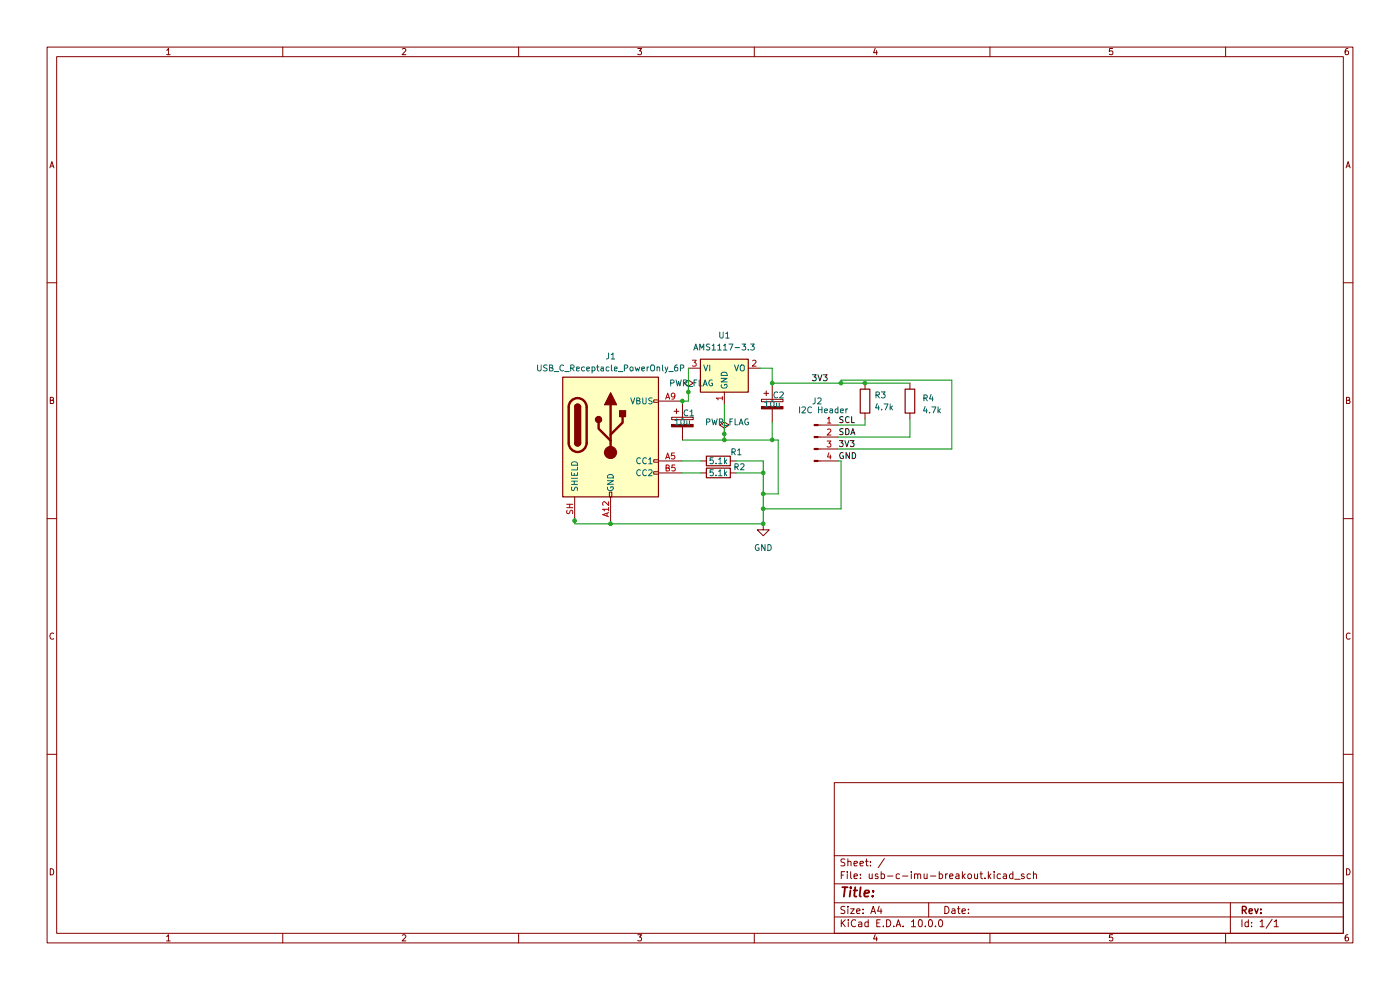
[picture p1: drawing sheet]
(kicad_sch
 (version 20260306)
 (generator "eeschema")
 (generator_version "10.0")
 (paper "A4")
 (lib_symbols
  (symbol "Connector:Conn_01x04_Pin"
   (pin_names
    (offset 1.016) (hide yes)) (exclude_from_sim no) (in_bom yes) (on_board yes)
   (in_pos_files yes)
   (duplicate_pin_numbers_are_jumpers no)
   (property "Reference" "J" (at 0 5.08 0) (show_name no) (do_not_autoplace no) (effects (font (size 1.27 1.27))))
   (property "Value" "Conn_01x04_Pin" (at 0 -7.62 0) (show_name no) (do_not_autoplace no) (effects (font (size 1.27 1.27))))
   (property "Footprint" "" (at 0 0 0) (show_name no) (do_not_autoplace no) (hide yes) (effects (font (size 1.27 1.27))))
   (property "Datasheet" "" (at 0 0 0) (show_name no) (do_not_autoplace no) (hide yes) (effects (font (size 1.27 1.27))))
   (property "Description" "Generic connector, single row, 01x04, script generated" (at 0 0 0) (show_name no) (do_not_autoplace no) (hide yes) (effects (font (size 1.27 1.27))))
   (property "ki_locked" "" (at 0 0 0) (show_name no) (do_not_autoplace no) (effects (font (size 1.27 1.27))))
   (symbol "Conn_01x04_Pin_1_1"
    (rectangle (start 0.8636 2.667) (end 0 2.413) (stroke (width 0.1524) (type default)) (fill (type outline)))
    (rectangle (start 0.8636 0.127) (end 0 -0.127) (stroke (width 0.1524) (type default)) (fill (type outline)))
    (rectangle (start 0.8636 -2.413) (end 0 -2.667) (stroke (width 0.1524) (type default)) (fill (type outline)))
    (rectangle (start 0.8636 -4.953) (end 0 -5.207) (stroke (width 0.1524) (type default)) (fill (type outline)))
    (polyline (pts (xy 1.27 2.54) (xy 0.8636 2.54)) (stroke (width 0.1524) (type default)) (fill (type none)))
    (polyline (pts (xy 1.27 0) (xy 0.8636 0)) (stroke (width 0.1524) (type default)) (fill (type none)))
    (polyline (pts (xy 1.27 -2.54) (xy 0.8636 -2.54)) (stroke (width 0.1524) (type default)) (fill (type none)))
    (polyline (pts (xy 1.27 -5.08) (xy 0.8636 -5.08)) (stroke (width 0.1524) (type default)) (fill (type none)))
    (pin passive line (at 5.08 2.54 180) (length 3.81) (name "Pin_1" (effects (font (size 1.27 1.27)))) (number "1" (effects (font (size 1.27 1.27)))))
    (pin passive line (at 5.08 0 180) (length 3.81) (name "Pin_2" (effects (font (size 1.27 1.27)))) (number "2" (effects (font (size 1.27 1.27)))))
    (pin passive line (at 5.08 -2.54 180) (length 3.81) (name "Pin_3" (effects (font (size 1.27 1.27)))) (number "3" (effects (font (size 1.27 1.27)))))
    (pin passive line (at 5.08 -5.08 180) (length 3.81) (name "Pin_4" (effects (font (size 1.27 1.27)))) (number "4" (effects (font (size 1.27 1.27))))))
   (embedded_fonts no))
  (symbol "Connector:USB_C_Receptacle_PowerOnly_6P"
   (pin_names
    (offset 1.016)) (exclude_from_sim no) (in_bom yes) (on_board yes)
   (in_pos_files yes)
   (duplicate_pin_numbers_are_jumpers no)
   (property "Reference" "J" (at 0 16.51 0) (show_name no) (do_not_autoplace no) (effects (font (size 1.27 1.27)) (justify bottom)))
   (property "Value" "USB_C_Receptacle_PowerOnly_6P" (at 0 13.97 0) (show_name no) (do_not_autoplace no) (effects (font (size 1.27 1.27)) (justify bottom)))
   (property "Footprint" "" (at 3.81 2.54 0) (show_name no) (do_not_autoplace no) (hide yes) (effects (font (size 1.27 1.27))))
   (property "Datasheet" "https://www.usb.org/sites/default/files/documents/usb_type-c.zip" (at 0 0 0) (show_name no) (do_not_autoplace no) (hide yes) (effects (font (size 1.27 1.27))))
   (property "Description" "USB Power-Only 6P Type-C Receptacle connector" (at 0 0 0) (show_name no) (do_not_autoplace no) (hide yes) (effects (font (size 1.27 1.27))))
   (symbol "USB_C_Receptacle_PowerOnly_6P_0_0"
    (rectangle (start -0.254 -12.7) (end 0.254 -11.684) (stroke (width 0) (type default)) (fill (type none)))
    (rectangle (start 10.16 7.874) (end 9.144 7.366) (stroke (width 0) (type default)) (fill (type none)))
    (rectangle (start 10.16 -4.826) (end 9.144 -5.334) (stroke (width 0) (type default)) (fill (type none)))
    (rectangle (start 10.16 -7.366) (end 9.144 -7.874) (stroke (width 0) (type default)) (fill (type none))))
   (symbol "USB_C_Receptacle_PowerOnly_6P_0_1"
    (rectangle (start -10.16 12.7) (end 10.16 -12.7) (stroke (width 0.254) (type default)) (fill (type background)))
    (polyline (pts (xy -8.89 -1.27) (xy -8.89 6.35)) (stroke (width 0.508) (type default)) (fill (type none)))
    (rectangle (start -7.62 -1.27) (end -6.35 6.35) (stroke (width 0.254) (type default)) (fill (type outline)))
    (arc (start -7.62 6.35) (mid -6.985 6.9823) (end -6.35 6.35) (stroke (width 0.254) (type default)) (fill (type none)))
    (arc (start -7.62 6.35) (mid -6.985 6.9823) (end -6.35 6.35) (stroke (width 0.254) (type default)) (fill (type outline)))
    (arc (start -8.89 6.35) (mid -6.985 8.2467) (end -5.08 6.35) (stroke (width 0.508) (type default)) (fill (type none)))
    (arc (start -5.08 -1.27) (mid -6.985 -3.1667) (end -8.89 -1.27) (stroke (width 0.508) (type default)) (fill (type none)))
    (arc (start -6.35 -1.27) (mid -6.985 -1.9023) (end -7.62 -1.27) (stroke (width 0.254) (type default)) (fill (type none)))
    (arc (start -6.35 -1.27) (mid -6.985 -1.9023) (end -7.62 -1.27) (stroke (width 0.254) (type default)) (fill (type outline)))
    (polyline (pts (xy -5.08 6.35) (xy -5.08 -1.27)) (stroke (width 0.508) (type default)) (fill (type none)))
    (circle (center -2.54 3.683) (radius 0.635) (stroke (width 0.254) (type default)) (fill (type outline)))
    (polyline (pts (xy -1.27 6.858) (xy 0 9.398) (xy 1.27 6.858) (xy -1.27 6.858)) (stroke (width 0.254) (type default)) (fill (type outline)))
    (polyline (pts (xy 0 0.508) (xy 2.54 3.048) (xy 2.54 4.318)) (stroke (width 0.508) (type default)) (fill (type none)))
    (polyline (pts (xy 0 -0.762) (xy -2.54 1.778) (xy -2.54 3.048)) (stroke (width 0.508) (type default)) (fill (type none)))
    (polyline (pts (xy 0 -3.302) (xy 0 6.858)) (stroke (width 0.508) (type default)) (fill (type none)))
    (circle (center 0 -3.302) (radius 1.27) (stroke (width 0) (type default)) (fill (type outline)))
    (rectangle (start 1.905 4.318) (end 3.175 5.588) (stroke (width 0.254) (type default)) (fill (type outline))))
   (symbol "USB_C_Receptacle_PowerOnly_6P_1_1"
    (pin bidirectional line (at 15.24 -5.08 180) (length 5.08) (name "CC1" (effects (font (size 1.27 1.27)))) (number "A5" (effects (font (size 1.27 1.27)))))
    (pin passive line (at 15.24 7.62 180) (length 5.08) (name "VBUS" (effects (font (size 1.27 1.27)))) (number "A9" (effects (font (size 1.27 1.27)))))
    (pin passive line (at 0 -17.78 90) (length 5.08) (name "GND" (effects (font (size 1.27 1.27)))) (number "A12" (effects (font (size 1.27 1.27)))))
    (pin bidirectional line (at 15.24 -7.62 180) (length 5.08) (name "CC2" (effects (font (size 1.27 1.27)))) (number "B5" (effects (font (size 1.27 1.27)))))
    (pin passive line (at 15.24 7.62 180) (length 5.08) (hide yes) (name "VBUS" (effects (font (size 1.27 1.27)))) (number "B9" (effects (font (size 1.27 1.27)))))
    (pin passive line (at 0 -17.78 90) (length 5.08) (hide yes) (name "GND" (effects (font (size 1.27 1.27)))) (number "B12" (effects (font (size 1.27 1.27)))))
    (pin passive line (at -7.62 -17.78 90) (length 5.08) (name "SHIELD" (effects (font (size 1.27 1.27)))) (number "SH" (effects (font (size 1.27 1.27))))))
   (embedded_fonts no))
  (symbol "Device:C_Polarized"
   (pin_numbers (hide yes))
   (pin_names
    (offset 0.254)) (exclude_from_sim no) (in_bom yes) (on_board yes)
   (in_pos_files yes)
   (duplicate_pin_numbers_are_jumpers no)
   (property "Reference" "C" (at 0.635 2.54 0) (show_name no) (do_not_autoplace no) (effects (font (size 1.27 1.27)) (justify left)))
   (property "Value" "C_Polarized" (at 0.635 -2.54 0) (show_name no) (do_not_autoplace no) (effects (font (size 1.27 1.27)) (justify left)))
   (property "Footprint" "" (at 0.9652 -3.81 0) (show_name no) (do_not_autoplace no) (hide yes) (effects (font (size 1.27 1.27))))
   (property "Datasheet" "" (at 0 0 0) (show_name no) (do_not_autoplace no) (hide yes) (effects (font (size 1.27 1.27))))
   (property "Description" "Polarized capacitor" (at 0 0 0) (show_name no) (do_not_autoplace no) (hide yes) (effects (font (size 1.27 1.27))))
   (symbol "C_Polarized_0_1"
    (rectangle (start -2.286 0.508) (end 2.286 1.016) (stroke (width 0) (type default)) (fill (type none)))
    (polyline (pts (xy -1.778 2.286) (xy -0.762 2.286)) (stroke (width 0) (type default)) (fill (type none)))
    (polyline (pts (xy -1.27 2.794) (xy -1.27 1.778)) (stroke (width 0) (type default)) (fill (type none)))
    (rectangle (start 2.286 -0.508) (end -2.286 -1.016) (stroke (width 0) (type default)) (fill (type outline))))
   (symbol "C_Polarized_1_1"
    (pin passive line (at 0 3.81 270) (length 2.794) (name "" (effects (font (size 1.27 1.27)))) (number "1" (effects (font (size 1.27 1.27)))))
    (pin passive line (at 0 -3.81 90) (length 2.794) (name "" (effects (font (size 1.27 1.27)))) (number "2" (effects (font (size 1.27 1.27))))))
   (embedded_fonts no))
  (symbol "Device:R"
   (pin_numbers (hide yes))
   (pin_names
    (offset 0)) (exclude_from_sim no) (in_bom yes) (on_board yes)
   (in_pos_files yes)
   (duplicate_pin_numbers_are_jumpers no)
   (property "Reference" "R" (at 2.032 0 90) (show_name no) (do_not_autoplace no) (effects (font (size 1.27 1.27))))
   (property "Value" "R" (at 0 0 90) (show_name no) (do_not_autoplace no) (effects (font (size 1.27 1.27))))
   (property "Footprint" "" (at -1.778 0 90) (show_name no) (do_not_autoplace no) (hide yes) (effects (font (size 1.27 1.27))))
   (property "Datasheet" "" (at 0 0 0) (show_name no) (do_not_autoplace no) (hide yes) (effects (font (size 1.27 1.27))))
   (property "Description" "Resistor" (at 0 0 0) (show_name no) (do_not_autoplace no) (hide yes) (effects (font (size 1.27 1.27))))
   (symbol "R_0_1"
    (rectangle (start -1.016 -2.54) (end 1.016 2.54) (stroke (width 0.254) (type default)) (fill (type none))))
   (symbol "R_1_1"
    (pin passive line (at 0 3.81 270) (length 1.27) (name "" (effects (font (size 1.27 1.27)))) (number "1" (effects (font (size 1.27 1.27)))))
    (pin passive line (at 0 -3.81 90) (length 1.27) (name "" (effects (font (size 1.27 1.27)))) (number "2" (effects (font (size 1.27 1.27))))))
   (embedded_fonts no))
  (symbol "Regulator_Linear:AMS1117-3.3" (exclude_from_sim no) (in_bom yes) (on_board yes)
   (in_pos_files yes)
   (duplicate_pin_numbers_are_jumpers no)
   (property "Reference" "U" (at -3.81 3.175 0) (show_name no) (do_not_autoplace no) (effects (font (size 1.27 1.27))))
   (property "Value" "AMS1117-3.3" (at 0 3.175 0) (show_name no) (do_not_autoplace no) (effects (font (size 1.27 1.27)) (justify left)))
   (property "Footprint" "Package_TO_SOT_SMD:SOT-223-3_TabPin2" (at 0 5.08 0) (show_name no) (do_not_autoplace no) (hide yes) (effects (font (size 1.27 1.27))))
   (property "Datasheet" "http://www.advanced-monolithic.com/pdf/ds1117.pdf" (at 2.54 -6.35 0) (show_name no) (do_not_autoplace no) (hide yes) (effects (font (size 1.27 1.27))))
   (property "Description" "1A Low Dropout regulator, positive, 3.3V fixed output, SOT-223" (at 0 0 0) (show_name no) (do_not_autoplace no) (hide yes) (effects (font (size 1.27 1.27))))
   (symbol "AMS1117-3.3_0_1"
    (rectangle (start -5.08 -5.08) (end 5.08 1.905) (stroke (width 0.254) (type default)) (fill (type background))))
   (symbol "AMS1117-3.3_1_1"
    (pin power_in line (at 0 -7.62 90) (length 2.54) (name "GND" (effects (font (size 1.27 1.27)))) (number "1" (effects (font (size 1.27 1.27)))))
    (pin power_out line (at 7.62 0 180) (length 2.54) (name "VO" (effects (font (size 1.27 1.27)))) (number "2" (effects (font (size 1.27 1.27)))))
    (pin power_in line (at -7.62 0 0) (length 2.54) (name "VI" (effects (font (size 1.27 1.27)))) (number "3" (effects (font (size 1.27 1.27))))))
   (embedded_fonts no))
  (symbol "power:GND"
   (power global)
   (pin_numbers (hide yes))
   (pin_names
    (offset 0) (hide yes)) (exclude_from_sim no) (in_bom yes) (on_board yes)
   (in_pos_files yes)
   (duplicate_pin_numbers_are_jumpers no)
   (property "Reference" "#PWR" (at 0 -6.35 0) (show_name no) (do_not_autoplace no) (hide yes) (effects (font (size 1.27 1.27))))
   (property "Value" "GND" (at 0 -3.81 0) (show_name no) (do_not_autoplace no) (effects (font (size 1.27 1.27))))
   (property "Footprint" "" (at 0 0 0) (show_name no) (do_not_autoplace no) (hide yes) (effects (font (size 1.27 1.27))))
   (property "Datasheet" "" (at 0 0 0) (show_name no) (do_not_autoplace no) (hide yes) (effects (font (size 1.27 1.27))))
   (property "Description" "Power symbol creates a global label with name \"GND\" , ground" (at 0 0 0) (show_name no) (do_not_autoplace no) (hide yes) (effects (font (size 1.27 1.27))))
   (symbol "GND_0_1"
    (polyline (pts (xy 0 0) (xy 0 -1.27) (xy 1.27 -1.27) (xy 0 -2.54) (xy -1.27 -1.27) (xy 0 -1.27)) (stroke (width 0) (type default)) (fill (type none))))
   (symbol "GND_1_1"
    (pin power_in line (at 0 0 270) (length 0) (name "" (effects (font (size 1.27 1.27)))) (number "1" (effects (font (size 1.27 1.27))))))
   (embedded_fonts no))
  (symbol "power:PWR_FLAG"
   (power global)
   (pin_numbers (hide yes))
   (pin_names
    (offset 0) (hide yes)) (exclude_from_sim no) (in_bom yes) (on_board yes)
   (in_pos_files yes)
   (duplicate_pin_numbers_are_jumpers no)
   (property "Reference" "#FLG" (at 0 1.905 0) (show_name no) (do_not_autoplace no) (hide yes) (effects (font (size 1.27 1.27))))
   (property "Value" "PWR_FLAG" (at 0 3.81 0) (show_name no) (do_not_autoplace no) (effects (font (size 1.27 1.27))))
   (property "Footprint" "" (at 0 0 0) (show_name no) (do_not_autoplace no) (hide yes) (effects (font (size 1.27 1.27))))
   (property "Datasheet" "" (at 0 0 0) (show_name no) (do_not_autoplace no) (hide yes) (effects (font (size 1.27 1.27))))
   (property "Description" "Special symbol for telling ERC where power comes from" (at 0 0 0) (show_name no) (do_not_autoplace no) (hide yes) (effects (font (size 1.27 1.27))))
   (symbol "PWR_FLAG_0_0"
    (pin power_out line (at 0 0 90) (length 0) (name "" (effects (font (size 1.27 1.27)))) (number "1" (effects (font (size 1.27 1.27))))))
   (symbol "PWR_FLAG_0_1"
    (polyline (pts (xy 0 0) (xy 0 1.27) (xy -1.016 1.905) (xy 0 2.54) (xy 1.016 1.905) (xy 0 1.27)) (stroke (width 0) (type default)) (fill (type none))))
   (embedded_fonts no)))
 (junction
  (at 161.925 100.33)
  (diameter 0)
  (color 0 0 0 0))
 (junction
  (at 163.83 81.28)
  (diameter 0)
  (color 0 0 0 0))
 (junction
  (at 129.54 111.125)
  (diameter 0)
  (color 0 0 0 0))
 (junction
  (at 153.67 93.345)
  (diameter 0)
  (color 0 0 0 0))
 (junction
  (at 183.515 81.28)
  (diameter 0)
  (color 0 0 0 0))
 (junction
  (at 161.925 111.125)
  (diameter 0)
  (color 0 0 0 0))
 (junction
  (at 161.925 104.775)
  (diameter 0)
  (color 0 0 0 0))
 (junction
  (at 121.92 110.49)
  (diameter 0)
  (color 0 0 0 0))
 (junction
  (at 163.83 93.345)
  (diameter 0)
  (color 0 0 0 0))
 (junction
  (at 161.925 107.95)
  (diameter 0)
  (color 0 0 0 0))
 (junction
  (at 153.67 92.075)
  (diameter 0)
  (color 0 0 0 0))
 (junction
  (at 146.05 83.185)
  (diameter 0)
  (color 0 0 0 0))
 (junction
  (at 144.78 85.09)
  (diameter 0)
  (color 0 0 0 0))
 (junction
  (at 178.435 81.28)
  (diameter 0)
  (color 0 0 0 0))
 (wire
  (pts (xy 178.435 97.79) (xy 177.8 97.79))
  (stroke (width 0) (type default)))
 (wire
  (pts (xy 144.78 100.33) (xy 148.59 100.33))
  (stroke (width 0) (type default)))
 (wire
  (pts (xy 161.925 107.95) (xy 161.925 111.125))
  (stroke (width 0) (type default)))
 (wire
  (pts (xy 146.05 83.185) (xy 146.05 85.09))
  (stroke (width 0) (type default)))
 (wire
  (pts (xy 178.435 80.645) (xy 178.435 81.28))
  (stroke (width 0) (type default)))
 (wire
  (pts (xy 156.21 97.79) (xy 161.925 97.79))
  (stroke (width 0) (type default)))
 (wire
  (pts (xy 201.93 80.645) (xy 201.93 95.25))
  (stroke (width 0) (type default)))
 (wire
  (pts (xy 178.435 80.645) (xy 201.93 80.645))
  (stroke (width 0) (type default)))
 (wire
  (pts (xy 144.78 97.79) (xy 148.59 97.79))
  (stroke (width 0) (type default)))
 (wire
  (pts (xy 144.78 93.345) (xy 153.67 93.345))
  (stroke (width 0) (type default)))
 (wire
  (pts (xy 121.92 111.125) (xy 129.54 111.125))
  (stroke (width 0) (type default)))
 (wire
  (pts (xy 129.54 111.125) (xy 161.925 111.125))
  (stroke (width 0) (type default)))
 (wire
  (pts (xy 178.435 107.95) (xy 178.435 97.79))
  (stroke (width 0) (type default)))
 (wire
  (pts (xy 121.92 109.855) (xy 121.92 110.49))
  (stroke (width 0) (type default)))
 (wire
  (pts (xy 161.925 107.95) (xy 178.435 107.95))
  (stroke (width 0) (type default)))
 (wire
  (pts (xy 183.515 81.28) (xy 193.04 81.28))
  (stroke (width 0) (type default)))
 (wire
  (pts (xy 178.435 81.28) (xy 183.515 81.28))
  (stroke (width 0) (type default)))
 (wire
  (pts (xy 144.78 85.09) (xy 146.05 85.09))
  (stroke (width 0) (type default)))
 (wire
  (pts (xy 121.92 110.49) (xy 121.92 111.125))
  (stroke (width 0) (type default)))
 (wire
  (pts (xy 163.83 93.345) (xy 165.1 93.345))
  (stroke (width 0) (type default)))
 (wire
  (pts (xy 183.515 88.9) (xy 183.515 90.17))
  (stroke (width 0) (type default)))
 (wire
  (pts (xy 144.78 85.725) (xy 144.78 85.09))
  (stroke (width 0) (type default)))
 (wire
  (pts (xy 161.925 100.33) (xy 161.925 104.775))
  (stroke (width 0) (type default)))
 (wire
  (pts (xy 161.925 97.79) (xy 161.925 100.33))
  (stroke (width 0) (type default)))
 (wire
  (pts (xy 153.67 93.345) (xy 163.83 93.345))
  (stroke (width 0) (type default)))
 (wire
  (pts (xy 161.925 104.775) (xy 161.925 107.95))
  (stroke (width 0) (type default)))
 (wire
  (pts (xy 156.21 100.33) (xy 161.925 100.33))
  (stroke (width 0) (type default)))
 (wire
  (pts (xy 161.29 78.105) (xy 163.83 78.105))
  (stroke (width 0) (type default)))
 (wire
  (pts (xy 193.04 88.9) (xy 193.04 92.71))
  (stroke (width 0) (type default)))
 (wire
  (pts (xy 163.83 81.915) (xy 163.83 81.28))
  (stroke (width 0) (type default)))
 (wire
  (pts (xy 165.1 104.775) (xy 161.925 104.775))
  (stroke (width 0) (type default)))
 (wire
  (pts (xy 165.1 93.345) (xy 165.1 104.775))
  (stroke (width 0) (type default)))
 (wire
  (pts (xy 153.67 92.075) (xy 153.67 93.345))
  (stroke (width 0) (type default)))
 (wire
  (pts (xy 153.67 85.725) (xy 153.67 92.075))
  (stroke (width 0) (type default)))
 (wire
  (pts (xy 163.83 81.28) (xy 178.435 81.28))
  (stroke (width 0) (type default)))
 (wire
  (pts (xy 146.05 78.105) (xy 146.05 83.185))
  (stroke (width 0) (type default)))
 (wire
  (pts (xy 163.83 89.535) (xy 163.83 93.345))
  (stroke (width 0) (type default)))
 (wire
  (pts (xy 129.54 110.49) (xy 129.54 111.125))
  (stroke (width 0) (type default)))
 (wire
  (pts (xy 163.83 81.28) (xy 163.83 78.105))
  (stroke (width 0) (type default)))
 (wire
  (pts (xy 177.8 90.17) (xy 183.515 90.17))
  (stroke (width 0) (type default)))
 (wire
  (pts (xy 201.93 95.25) (xy 177.8 95.25))
  (stroke (width 0) (type default)))
 (wire
  (pts (xy 193.04 92.71) (xy 177.8 92.71))
  (stroke (width 0) (type default)))
 (label "SDA"
  (at 177.8 92.71 0)
  (effects (font (size 1.27 1.27)) (justify left bottom)))
 (label "3V3"
  (at 177.8 95.25 0)
  (effects (font (size 1.27 1.27)) (justify left bottom)))
 (label "3V3"
  (at 172.085 81.28 0)
  (effects (font (size 1.27 1.27)) (justify left bottom)))
 (label "GND"
  (at 177.8 97.79 0)
  (effects (font (size 1.27 1.27)) (justify left bottom)))
 (label "SCL"
  (at 177.8 90.17 0)
  (effects (font (size 1.27 1.27)) (justify left bottom)))
 (symbol
  (lib_id "Device:R")
  (at 152.4 100.33 270)
  (unit 1)
  (body_style 1)
  (exclude_from_sim no)
  (in_bom yes)
  (on_board yes)
  (in_pos_files yes)
  (dnp no)
  (property "Reference" "R2" (at 156.845 99.06 90) (show_name no) (do_not_autoplace no) (effects (font (size 1.27 1.27))))
  (property "Value" "5.1k" (at 152.4 100.33 90) (show_name no) (do_not_autoplace no) (effects (font (size 1.27 1.27))))
  (property "Footprint" "Resistor_SMD:R_0805_2012Metric" (at 152.4 98.552 90) (hide yes) (show_name no) (do_not_autoplace no) (effects (font (size 1.27 1.27))))
  (property "Datasheet" "" (at 152.4 100.33 0) (hide yes) (show_name no) (do_not_autoplace no) (effects (font (size 1.27 1.27))))
  (property "Description" "Resistor" (at 152.4 100.33 0) (hide yes) (show_name no) (do_not_autoplace no) (effects (font (size 1.27 1.27))))
  (pin "1")
  (pin "2"))
 (symbol
  (lib_id "Device:C_Polarized")
  (at 144.78 89.535 0)
  (unit 1)
  (body_style 1)
  (exclude_from_sim no)
  (in_bom yes)
  (on_board yes)
  (in_pos_files yes)
  (dnp no)
  (property "Reference" "C1" (at 144.78 87.63 0) (show_name no) (do_not_autoplace no) (effects (font (size 1.27 1.27)) (justify left)))
  (property "Value" "10u" (at 142.875 89.535 0) (show_name no) (do_not_autoplace no) (effects (font (size 1.27 1.27)) (justify left)))
  (property "Footprint" "Capacitor_SMD:CP_Elec_4x3" (at 145.7452 93.345 0) (hide yes) (show_name no) (do_not_autoplace no) (effects (font (size 1.27 1.27))))
  (property "Datasheet" "" (at 144.78 89.535 0) (hide yes) (show_name no) (do_not_autoplace no) (effects (font (size 1.27 1.27))))
  (property "Description" "Polarized capacitor" (at 144.78 89.535 0) (hide yes) (show_name no) (do_not_autoplace no) (effects (font (size 1.27 1.27))))
  (pin "2")
  (pin "1"))
 (symbol
  (lib_id "power:GND")
  (at 161.925 111.125 0)
  (unit 1)
  (body_style 1)
  (exclude_from_sim no)
  (in_bom yes)
  (on_board yes)
  (in_pos_files yes)
  (dnp no)
  (fields_autoplaced yes)
  (property "Reference" "#PWR01" (at 161.925 117.475 0) (hide yes) (show_name no) (do_not_autoplace no) (effects (font (size 1.27 1.27))))
  (property "Value" "GND" (at 161.925 116.205 0) (show_name no) (do_not_autoplace no) (effects (font (size 1.27 1.27))))
  (property "Footprint" "" (at 161.925 111.125 0) (hide yes) (show_name no) (do_not_autoplace no) (effects (font (size 1.27 1.27))))
  (property "Datasheet" "" (at 161.925 111.125 0) (hide yes) (show_name no) (do_not_autoplace no) (effects (font (size 1.27 1.27))))
  (property "Description" "Power symbol creates a global label with name \"GND\" , ground" (at 161.925 111.125 0) (hide yes) (show_name no) (do_not_autoplace no) (effects (font (size 1.27 1.27))))
  (pin "1"))
 (symbol
  (lib_id "power:PWR_FLAG")
  (at 146.05 83.185 0)
  (unit 1)
  (body_style 1)
  (exclude_from_sim no)
  (in_bom yes)
  (on_board yes)
  (in_pos_files yes)
  (dnp no)
  (property "Reference" "#FLG01" (at 146.05 81.28 0) (hide yes) (show_name no) (do_not_autoplace no) (effects (font (size 1.27 1.27))))
  (property "Value" "PWR_FLAG" (at 146.685 81.28 0) (show_name no) (do_not_autoplace no) (effects (font (size 1.27 1.27))))
  (property "Footprint" "" (at 146.05 83.185 0) (hide yes) (show_name no) (do_not_autoplace no) (effects (font (size 1.27 1.27))))
  (property "Datasheet" "" (at 146.05 83.185 0) (hide yes) (show_name no) (do_not_autoplace no) (effects (font (size 1.27 1.27))))
  (property "Description" "Special symbol for telling ERC where power comes from" (at 146.05 83.185 0) (hide yes) (show_name no) (do_not_autoplace no) (effects (font (size 1.27 1.27))))
  (pin "1"))
 (symbol
  (lib_id "Device:R")
  (at 152.4 97.79 270)
  (unit 1)
  (body_style 1)
  (exclude_from_sim no)
  (in_bom yes)
  (on_board yes)
  (in_pos_files yes)
  (dnp no)
  (property "Reference" "R1" (at 156.21 95.885 90) (show_name no) (do_not_autoplace no) (effects (font (size 1.27 1.27))))
  (property "Value" "5.1k" (at 152.4 97.79 90) (show_name no) (do_not_autoplace no) (effects (font (size 1.27 1.27))))
  (property "Footprint" "Resistor_SMD:R_0805_2012Metric" (at 152.4 96.012 90) (hide yes) (show_name no) (do_not_autoplace no) (effects (font (size 1.27 1.27))))
  (property "Datasheet" "" (at 152.4 97.79 0) (hide yes) (show_name no) (do_not_autoplace no) (effects (font (size 1.27 1.27))))
  (property "Description" "Resistor" (at 152.4 97.79 0) (hide yes) (show_name no) (do_not_autoplace no) (effects (font (size 1.27 1.27))))
  (pin "1")
  (pin "2"))
 (symbol
  (lib_id "Device:C_Polarized")
  (at 163.83 85.725 0)
  (unit 1)
  (body_style 1)
  (exclude_from_sim no)
  (in_bom yes)
  (on_board yes)
  (in_pos_files yes)
  (dnp no)
  (property "Reference" "C2" (at 163.83 83.82 0) (show_name no) (do_not_autoplace no) (effects (font (size 1.27 1.27)) (justify left)))
  (property "Value" "10u" (at 161.925 85.725 0) (show_name no) (do_not_autoplace no) (effects (font (size 1.27 1.27)) (justify left)))
  (property "Footprint" "Capacitor_SMD:CP_Elec_4x3" (at 164.7952 89.535 0) (hide yes) (show_name no) (do_not_autoplace no) (effects (font (size 1.27 1.27))))
  (property "Datasheet" "" (at 163.83 85.725 0) (hide yes) (show_name no) (do_not_autoplace no) (effects (font (size 1.27 1.27))))
  (property "Description" "Polarized capacitor" (at 163.83 85.725 0) (hide yes) (show_name no) (do_not_autoplace no) (effects (font (size 1.27 1.27))))
  (pin "1")
  (pin "2"))
 (symbol
  (lib_id "power:PWR_FLAG")
  (at 153.67 92.075 0)
  (unit 1)
  (body_style 1)
  (exclude_from_sim no)
  (in_bom yes)
  (on_board yes)
  (in_pos_files yes)
  (dnp no)
  (property "Reference" "#FLG03" (at 153.67 90.17 0) (hide yes) (show_name no) (do_not_autoplace no) (effects (font (size 1.27 1.27))))
  (property "Value" "PWR_FLAG" (at 154.305 89.535 0) (show_name no) (do_not_autoplace no) (effects (font (size 1.27 1.27))))
  (property "Footprint" "" (at 153.67 92.075 0) (hide yes) (show_name no) (do_not_autoplace no) (effects (font (size 1.27 1.27))))
  (property "Datasheet" "" (at 153.67 92.075 0) (hide yes) (show_name no) (do_not_autoplace no) (effects (font (size 1.27 1.27))))
  (property "Description" "Special symbol for telling ERC where power comes from" (at 153.67 92.075 0) (hide yes) (show_name no) (do_not_autoplace no) (effects (font (size 1.27 1.27))))
  (pin "1"))
 (symbol
  (lib_id "Device:R")
  (at 183.515 85.09 0)
  (unit 1)
  (body_style 1)
  (exclude_from_sim no)
  (in_bom yes)
  (on_board yes)
  (in_pos_files yes)
  (dnp no)
  (property "Reference" "R3" (at 185.42 83.82 0) (show_name no) (do_not_autoplace no) (effects (font (size 1.27 1.27)) (justify left)))
  (property "Value" "4.7k" (at 185.42 86.3599 0) (show_name no) (do_not_autoplace no) (effects (font (size 1.27 1.27)) (justify left)))
  (property "Footprint" "Resistor_SMD:R_0805_2012Metric" (at 181.737 85.09 90) (hide yes) (show_name no) (do_not_autoplace no) (effects (font (size 1.27 1.27))))
  (property "Datasheet" "" (at 183.515 85.09 0) (hide yes) (show_name no) (do_not_autoplace no) (effects (font (size 1.27 1.27))))
  (property "Description" "Resistor" (at 183.515 85.09 0) (hide yes) (show_name no) (do_not_autoplace no) (effects (font (size 1.27 1.27))))
  (pin "2")
  (pin "1"))
 (symbol
  (lib_id "Connector:USB_C_Receptacle_PowerOnly_6P")
  (at 129.54 92.71 0)
  (unit 1)
  (body_style 1)
  (exclude_from_sim no)
  (in_bom yes)
  (on_board yes)
  (in_pos_files yes)
  (dnp no)
  (fields_autoplaced yes)
  (property "Reference" "J1" (at 129.54 75.565 0) (show_name no) (do_not_autoplace no) (effects (font (size 1.27 1.27))))
  (property "Value" "USB_C_Receptacle_PowerOnly_6P" (at 129.54 78.105 0) (show_name no) (do_not_autoplace no) (effects (font (size 1.27 1.27))))
  (property "Footprint" "Connector_USB:USB_C_Receptacle_GCT_USB4115-03-C" (at 133.35 90.17 0) (hide yes) (show_name no) (do_not_autoplace no) (effects (font (size 1.27 1.27))))
  (property "Datasheet" "https://www.usb.org/sites/default/files/documents/usb_type-c.zip" (at 129.54 92.71 0) (hide yes) (show_name no) (do_not_autoplace no) (effects (font (size 1.27 1.27))))
  (property "Description" "USB Power-Only 6P Type-C Receptacle connector" (at 129.54 92.71 0) (hide yes) (show_name no) (do_not_autoplace no) (effects (font (size 1.27 1.27))))
  (pin "B5")
  (pin "B9")
  (pin "B12")
  (pin "A12")
  (pin "A9")
  (pin "SH")
  (pin "A5"))
 (symbol
  (lib_id "Connector:Conn_01x04_Pin")
  (at 172.72 92.71 0)
  (unit 1)
  (body_style 1)
  (exclude_from_sim no)
  (in_bom yes)
  (on_board yes)
  (in_pos_files yes)
  (dnp no)
  (property "Reference" "J2" (at 173.355 85.09 0) (show_name no) (do_not_autoplace no) (effects (font (size 1.27 1.27))))
  (property "Value" "I2C Header" (at 174.625 86.995 0) (show_name no) (do_not_autoplace no) (effects (font (size 1.27 1.27))))
  (property "Footprint" "Connector_PinSocket_2.54mm:PinSocket_1x04_P2.54mm_Vertical" (at 172.72 92.71 0) (hide yes) (show_name no) (do_not_autoplace no) (effects (font (size 1.27 1.27))))
  (property "Datasheet" "" (at 172.72 92.71 0) (hide yes) (show_name no) (do_not_autoplace no) (effects (font (size 1.27 1.27))))
  (property "Description" "Generic connector, single row, 01x04, script generated" (at 172.72 92.71 0) (hide yes) (show_name no) (do_not_autoplace no) (effects (font (size 1.27 1.27))))
  (pin "3")
  (pin "1")
  (pin "2")
  (pin "4"))
 (symbol
  (lib_id "Device:R")
  (at 193.04 85.09 0)
  (unit 1)
  (body_style 1)
  (exclude_from_sim no)
  (in_bom yes)
  (on_board yes)
  (in_pos_files yes)
  (dnp no)
  (property "Reference" "R4" (at 195.58 84.455 0) (show_name no) (do_not_autoplace no) (effects (font (size 1.27 1.27)) (justify left)))
  (property "Value" "4.7k" (at 195.58 86.995 0) (show_name no) (do_not_autoplace no) (effects (font (size 1.27 1.27)) (justify left)))
  (property "Footprint" "Resistor_SMD:R_0805_2012Metric" (at 191.262 85.09 90) (hide yes) (show_name no) (do_not_autoplace no) (effects (font (size 1.27 1.27))))
  (property "Datasheet" "" (at 193.04 85.09 0) (hide yes) (show_name no) (do_not_autoplace no) (effects (font (size 1.27 1.27))))
  (property "Description" "Resistor" (at 193.04 85.09 0) (hide yes) (show_name no) (do_not_autoplace no) (effects (font (size 1.27 1.27))))
  (pin "1")
  (pin "2"))
 (symbol
  (lib_id "Regulator_Linear:AMS1117-3.3")
  (at 153.67 78.105 0)
  (unit 1)
  (body_style 1)
  (exclude_from_sim no)
  (in_bom yes)
  (on_board yes)
  (in_pos_files yes)
  (dnp no)
  (fields_autoplaced yes)
  (property "Reference" "U1" (at 153.67 71.12 0) (show_name no) (do_not_autoplace no) (effects (font (size 1.27 1.27))))
  (property "Value" "AMS1117-3.3" (at 153.67 73.66 0) (show_name no) (do_not_autoplace no) (effects (font (size 1.27 1.27))))
  (property "Footprint" "Package_TO_SOT_SMD:SOT-223-3_TabPin2" (at 153.67 73.025 0) (hide yes) (show_name no) (do_not_autoplace no) (effects (font (size 1.27 1.27))))
  (property "Datasheet" "http://www.advanced-monolithic.com/pdf/ds1117.pdf" (at 156.21 84.455 0) (hide yes) (show_name no) (do_not_autoplace no) (effects (font (size 1.27 1.27))))
  (property "Description" "1A Low Dropout regulator, positive, 3.3V fixed output, SOT-223" (at 153.67 78.105 0) (hide yes) (show_name no) (do_not_autoplace no) (effects (font (size 1.27 1.27))))
  (pin "1")
  (pin "2")
  (pin "3"))
 (sheet_instances
  (path ""
   (page "1")))
 (embedded_fonts no))
